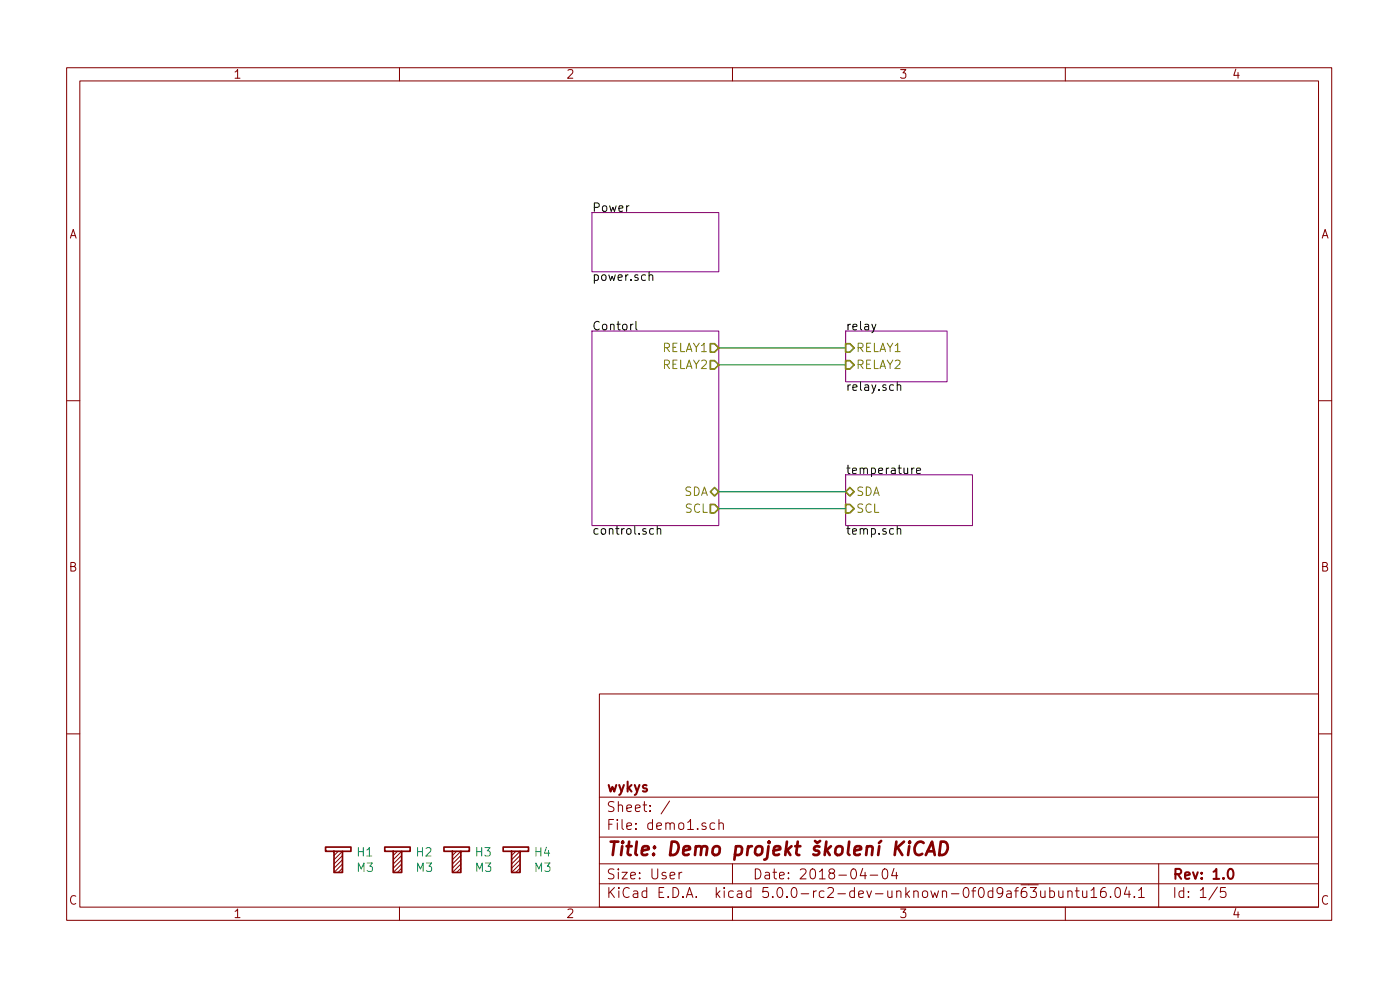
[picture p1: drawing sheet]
EESchema Schematic File Version 4
LIBS:demo1-cache
EELAYER 26 0
EELAYER END
$Descr User 8268 5827
encoding utf-8
Sheet 1 5
Title "Demo projekt školení KiCAD"
Date "2018-04-04"
Rev "1.0"
Comp "wykys"
Comment1 ""
Comment2 ""
Comment3 ""
Comment4 ""
$EndDescr
$Sheet
S 5000 2800 750  300 
U 5AC5918B
F0 "temperature" 50
F1 "temp.sch" 50
F2 "SDA" B L 5000 2900 50 
F3 "SCL" I L 5000 3000 50 
$EndSheet
$Sheet
S 5000 1950 600  300 
U 5AC591A2
F0 "relay" 50
F1 "relay.sch" 50
F2 "RELAY1" I L 5000 2050 50 
F3 "RELAY2" I L 5000 2150 50 
$EndSheet
$Sheet
S 3500 1250 750  350 
U 5AC6BB6C
F0 "Power" 50
F1 "power.sch" 50
$EndSheet
$Comp
L KLIB_Mechanical:Bolt H1
U 1 1
P 2000 5100
F 0 "H1" H 2105 5171 50  0000 L CNN
F 1 "M3" H 2105 5080 50  0000 L CNN
F 2 "KLIB_Mechanical:Bolt_M3" H 2100 4950 50  0001 L CNN
F 3 "~" H 2125 5025 50  0001 C CNN
	1    2000 5100
	1    0    0    -1  
$EndComp
$Comp
L KLIB_Mechanical:Bolt H2
U 1 1
P 2350 5100
F 0 "H2" H 2455 5171 50  0000 L CNN
F 1 "M3" H 2455 5080 50  0000 L CNN
F 2 "KLIB_Mechanical:Bolt_M3" H 2450 4950 50  0001 L CNN
F 3 "~" H 2475 5025 50  0001 C CNN
	1    2350 5100
	1    0    0    -1  
$EndComp
$Comp
L KLIB_Mechanical:Bolt H3
U 1 1
P 2700 5100
F 0 "H3" H 2805 5171 50  0000 L CNN
F 1 "M3" H 2805 5080 50  0000 L CNN
F 2 "KLIB_Mechanical:Bolt_M3" H 2800 4950 50  0001 L CNN
F 3 "~" H 2825 5025 50  0001 C CNN
	1    2700 5100
	1    0    0    -1  
$EndComp
$Comp
L KLIB_Mechanical:Bolt H4
U 1 1
P 3050 5100
F 0 "H4" H 3155 5171 50  0000 L CNN
F 1 "M3" H 3155 5080 50  0000 L CNN
F 2 "KLIB_Mechanical:Bolt_M3" H 3150 4950 50  0001 L CNN
F 3 "~" H 3175 5025 50  0001 C CNN
	1    3050 5100
	1    0    0    -1  
$EndComp
$Sheet
S 3500 1950 750  1150
U 5AC59177
F0 "Contorl" 50
F1 "control.sch" 50
F2 "RELAY1" O R 4250 2050 50 
F3 "RELAY2" O R 4250 2150 50 
F4 "SDA" B R 4250 2900 50 
F5 "SCL" O R 4250 3000 50 
$EndSheet
Wire Wire Line
	4250 2050 5000 2050
Wire Wire Line
	5000 2150 4250 2150
Wire Wire Line
	4250 2900 5000 2900
Wire Wire Line
	5000 3000 4250 3000
$EndSCHEMATC
